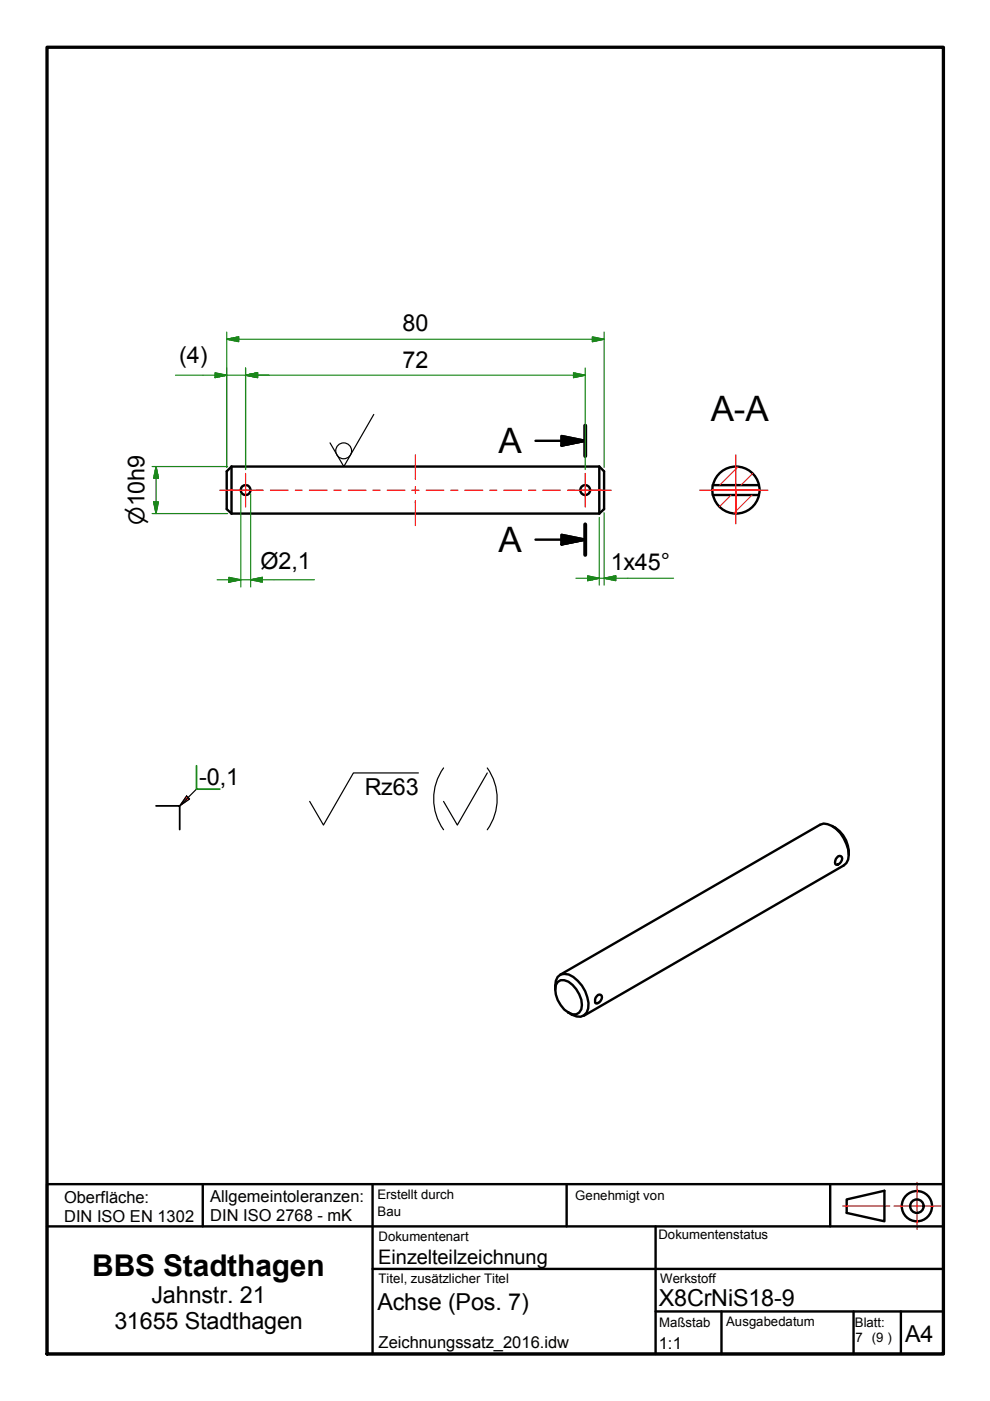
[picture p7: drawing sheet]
<svg xmlns="http://www.w3.org/2000/svg" width="210mm" height="297mm" viewBox="0 0 210 297" stroke-linecap="round" stroke-linejoin="round" font-family="sans-serif">
<!-- layer: Sichtbar schmal (ISO) -->
<g fill="none" stroke="#000" stroke-width=".51">
<path d="M49.1 98.9v10M49.1 98.9l-1 1v8l1 1M49.1 98.9h78M127.1 98.9v10M127.1 98.9l1 1v8l-1 1M49.1 108.9h78M151.2 105a5 5 0 0 0 4.9 3.9 5 5 0 0 0 4.8-3.9M151.2 102.9a5 5 0 0 1 4.9-4 5 5 0 0 1 4.8 4M160.9 102.9h-9.8l-.1 1 .1 1.1h9.8M160.9 102.9l.1 .6-.1 1.5M176.4 175.1a6.4 6.4 0 0 1 3.6 6.1M177.5 181.8l.6-.3a.57 .57 0 0 1 .4 .9 .99 .99 0 0 1-1.4 .8 1.51 1.51 0 0 1 .4-1.4z"/>
<path d="M117.7 209.8a3.1 3.1 0 0 1 1.2-3.2 3.4 3.4 0 0 1 3.6 1.3 7.2 7.2 0 0 1 2.2 5.9 2.13 2.13 0 0 1-3.5 1.3l-.7-.4M118.2 208.2a2.29 2.29 0 0 1 3.2 .6 5.9 5.9 0 0 1 1.9 5.2l-.5 .7-.6 .4a3.7 3.7 0 0 1-3.3-2 5.3 5.3 0 0 1-1-4.3zM118.7 206.7l55.2-31.8a3.2 3.2 0 0 1 3.4 .9 7.5 7.5 0 0 1 2.5 6.4l-.3 .8-.6 .5-55.1 31.9M126.6 211.2l.5-.3a.57 .57 0 0 1 .5 .9 .99 .99 0 0 1-1.4 .8 1.51 1.51 0 0 1 .4-1.4zM179.5 254.3l8-1.8v6.4l-8-1.7z"/>
<circle cx="52.1" cy="103.9" r="1.05"/>
<circle cx="124.1" cy="103.9" r="1.05"/>
<circle cx="194.4" cy="255.7" r="3.2"/>
<circle cx="194.4" cy="255.7" r="1.43"/>
</g>
<!-- layer: Mittellinie (ISO) -->
<path d="M39.6 168.8l.6 .6-2.1 1.5z" fill="#f00" stroke="#f00" stroke-width=".21"/>
<!-- layer: Symbol (ISO) -->
<path d="M124.1 90.2v6.5M124.1 111.2v6.5" fill="none" stroke="#000" stroke-width=".83"/>
<path d="M113.5 93.5h10.6M119.1 92.4l5 1.1-5 1zM113.5 114.4h10.6M119.1 113.4l5 1-5 1z" fill="none" stroke="#000" stroke-width=".51"/>
<path d="M119.1 94.5l5-1zM119.1 92.4l5 1.1-5 1zM119.1 115.4l5-1zM119.1 113.4l5 1-5 1z" fill="#000" stroke="#000" stroke-width=".51"/>
<!-- layer: Titel (ISO) -->
<path d="M10 10h190v277.1h-190z" fill="none" stroke="#000" stroke-width=".7"/>
<!-- layer: Schnittlinie (ISO) -->
<g fill="none" stroke="#f00" stroke-width=".25">
<path d="M88.1 96.4v5.2M46.6 103.9h6.2M54.4 103.9h1.4M57.3 103.9h3.8M62.6 103.9h1.5M65.6 103.9h3.7M70.8 103.9h1.5M73.9 103.9h3.7M79.1 103.9h1.5M82.1 103.9h3.8M87.3 103.9h1.5M88.1 103.2v1.4"/>
<path d="M88.1 106.2v5.2M90.4 103.9h3.7M95.6 103.9h1.5M98.6 103.9h3.8M103.8 103.9h1.5M106.8 103.9h3.8M112.1 103.9h1.5M115.1 103.9h3.7M120.3 103.9h1.6M123.3 103.9h6.3M178.7 255.7h10M189.5 255.7h10"/>
<path d="M194.4 250.7v10"/>
</g>
<!-- layer: Sichtbar (ISO) -->
<path d="M10 251.1h190v36h-190zM43 251.1v8.9M79 251.1v36M120.1 251.1v8.9M176 251.1v8.9M10 260h190M79 269h121M139 278.1h61M139 260v27.1M153 278.1v9M181 278.1v9M191 278.1v9" fill="none" stroke="#000" stroke-width=".51"/>
<!-- layer: Mittellinie (ISO) -->
<path d="M156.5 99l-3.9 3.9M155 105l-2.5 2.4M159.4 105l-3.8 3.8M159.6 100.4l-2.5 2.5" fill="none" stroke="#f00" stroke-width=".21"/>
<!-- layer: Schraffur (ISO) -->
<path d="M156 96.4v12.5M48.5 103.9h7.1M52.1 100.4v7.1M120.5 103.9h7.1M124.1 100.4v7.1M148.3 103.9h7.7h-5M156 103.9v7.1M161 103.9h-5h6.8" fill="none" stroke="#f00" stroke-width=".25"/>
<!-- layer: Mittelpunktmarkierung (ISO) -->
<g fill="none" stroke="#1b871b" stroke-width=".25">
<path d="M37.2 79.6h86.9M45.6 79l2.5 .6-2.5 .5zM48.1 71.9l2.5-.5v1zM48.1 70.4v28.7M48.1 71.9h80M52.1 79.6l2.5-.6v1.1zM52.1 78v21.6M121.6 79l2.5 .6-2.5 .5zM124.1 78v21.6M125.6 71.4l2.5 .5-2.5 .5zM128.1 70.4v28.7M32.3 98.9h16"/>
<path d="M33.1 98.9l.5 2.5h-1zM33.1 98.9v10M32.3 108.9h16M32.6 106.4h1l-.5 2.5zM51.1 104.7v19.7M53.1 104.7v19.7M127.1 109.7v14.4M128.1 108.7v15.4M46 122.9h20.7M48.5 122.4l2.6 .5-2.6 .5zM53.1 122.9l2.5-.5v1zM122.1 122.6h20.7"/>
<path d="M124.6 122.1l2.5 .5-2.5 .5zM128.1 122.6l2.5-.5v1z"/>
</g>
<g fill="#1b871b" stroke="#1b871b" stroke-width=".25">
<path d="M32.6 106.4l.5 2.5z"/>
<path d="M32.6 106.4h1l-.5 2.5z"/>
<path d="M33.1 98.9l.5 2.5z"/>
<path d="M33.1 98.9l.5 2.5h-1z"/>
<path d="M48.5 123.4l2.6-.5z"/>
<path d="M48.5 122.4l2.6 .5-2.6 .5z"/>
<path d="M53.1 122.9l2.5-.5z"/>
<path d="M53.1 122.9l2.5-.5v1z"/>
<path d="M52.1 79.6l2.5-.6z"/>
<path d="M52.1 79.6l2.5-.6v1.1z"/>
<path d="M121.6 80.1l2.5-.5z"/>
<path d="M121.6 79l2.5 .6-2.5 .5z"/>
<path d="M45.6 80.1l2.5-.5z"/>
<path d="M45.6 79l2.5 .6-2.5 .5z"/>
<path d="M48.1 71.9l2.5-.5z"/>
<path d="M48.1 71.9l2.5-.5v1z"/>
<path d="M125.6 72.4l2.5-.5z"/>
<path d="M125.6 71.4l2.5 .5-2.5 .5z"/>
<path d="M124.6 123.1l2.5-.5z"/>
<path d="M124.6 122.1l2.5 .5-2.5 .5z"/>
<path d="M128.1 122.6l2.5-.5z"/>
<path d="M128.1 122.6l2.5-.5v1z"/>
</g>
<!-- layer: Rahmen (ISO) -->
<g fill="none" stroke="#000" stroke-width=".25">
<path d="M79.2 87.9l-6.3 11-2.9-5M88.7 163.9h-13.8l-6.3 11-2.9-5M94 162.8a11.3 11.3 0 0 0 0 13.1M103.3 162.8a11.3 11.3 0 0 1 0 13.1M103.3 163.9l-6.3 11-3-5"/>
<circle cx="72.9" cy="95.6" r="1.68"/>
</g>
<path d="M33.1 170.9h5v5" fill="none" stroke="#000" stroke-width=".38"/>
<path d="M39.6 168.8l.6 .6-2.1 1.5zM41.7 167.3l-3.6 3.6" fill="none" stroke="#000" stroke-width=".25"/>
<!-- layer: Skizziergeometrie (ISO) -->
<path d="M41.7 162.4v4.9h4.9" fill="none" stroke="#1b871b" stroke-width=".38"/>
<g font-size="7.4">
<text x="150.7" y="89.2">A-A</text>
<text x="105.7" y="96.1">A</text>
<text x="105.7" y="117">A</text>
</g>
<text font-size="6.3" x="19.6" y="270.4">BBS Stadthagen</text>
<g font-size="5">
<text x="85.3" y="70.3">80</text>
<text x="38" y="76.9">(4)</text>
<text x="85.3" y="78">72</text>
<text x="55.2" y="120.6">Ø2,1</text>
<text x="129.5" y="121">1x45°</text>
<text x="42.2" y="166.4">-0,1</text>
<text x="77.3" y="168.6">Rz63</text>
<text x="24.3" y="281.8">31655 Stadthagen</text>
<text x="32.1" y="276.3">Jahnstr. 21</text>
<text x="80" y="277.8">Achse (Pos. 7)</text>
<text x="139.7" y="276.8">X8CrNiS18-9</text>
<text x="191.9" y="284.5">A4</text>
</g>
<text font-size="4.6" x="30.6" y="111.3" transform="rotate(-90 30.6 111.3)">⌀10h9</text>
<text font-size="4.3" x="80.2" y="268">Einzelteilzeichnung</text>
<g font-size="3.5">
<text x="13.6" y="255.1">Oberfläche:</text>
<text x="44.6" y="254.9">Allgemeintoleranzen:</text>
<text x="13.6" y="259.1">DIN ISO EN 1302</text>
<text x="44.6" y="258.8">DIN ISO 2768 - mK</text>
<text x="80.3" y="285.7">Zeichnungssatz_2016.idw</text>
<text x="139.7" y="286.1">1:1</text>
</g>
<g font-size="2.8">
<text x="80" y="254.1">Erstellt durch</text>
<text x="80.1" y="257.7">Bau</text>
<text x="122" y="254.4">Genehmigt von</text>
<text x="80.3" y="263.1">Dokumentenart</text>
<text x="139.6" y="262.7">Dokumentenstatus</text>
<text x="80.3" y="272.1">Titel, zusätzlicher Titel</text>
<text x="140" y="272.1">Werkstoff</text>
<text x="139.8" y="281.4">Maßstab</text>
<text x="154" y="281.2">Ausgabedatum</text>
<text x="181.2" y="281.4">Blatt:</text>
<text x="181.4" y="284.6">7 (9 )</text>
</g>
</svg>
